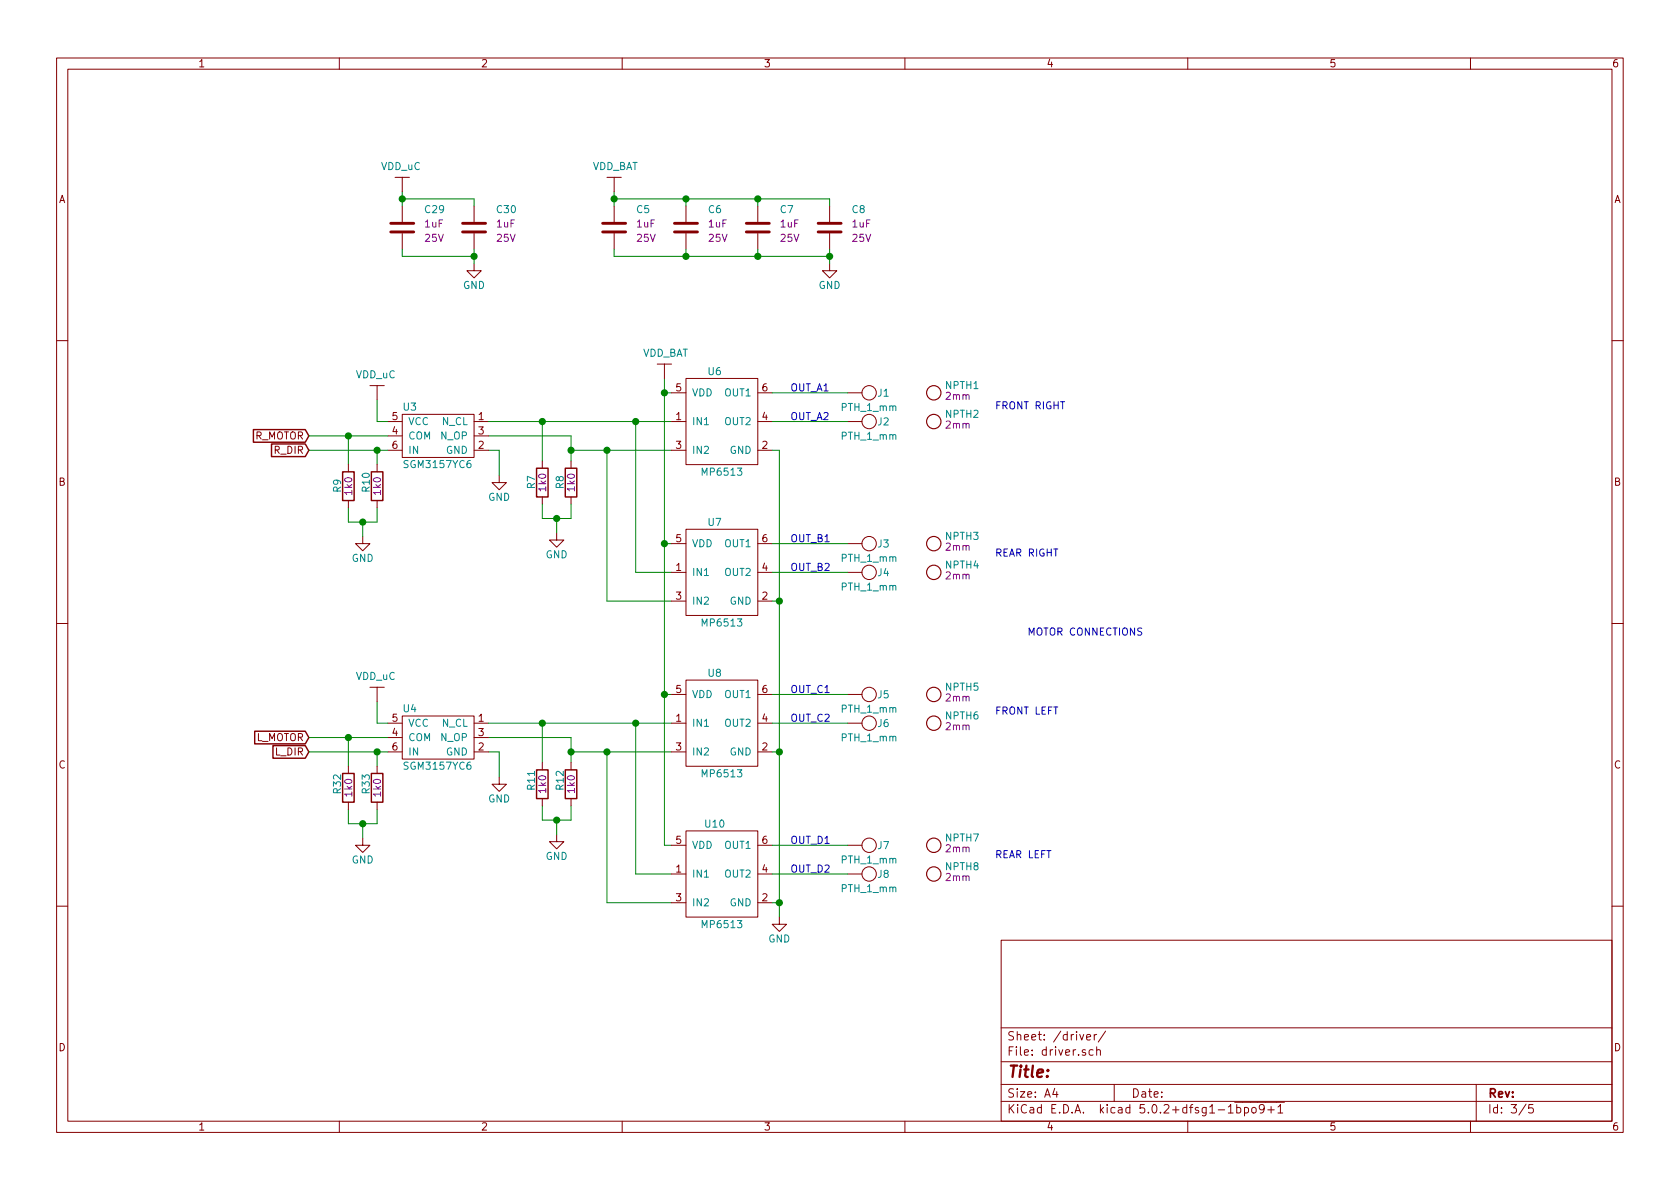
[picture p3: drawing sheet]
EESchema Schematic File Version 4
LIBS:nu.ai_motor_controller-cache
EELAYER 26 0
EELAYER END
$Descr A4 11693 8268
encoding utf-8
Sheet 3 5
Title ""
Date ""
Rev ""
Comp ""
Comment1 ""
Comment2 ""
Comment3 ""
Comment4 ""
$EndDescr
Wire Wire Line
	4675 5875 4625 5875
Wire Wire Line
	4625 5875 4625 4825
Wire Wire Line
	4675 4825 4625 4825
Connection ~ 4625 4825
Wire Wire Line
	4625 4825 4625 3775
Wire Wire Line
	4675 3775 4625 3775
Connection ~ 4625 3775
Wire Wire Line
	4625 3775 4625 2725
Wire Wire Line
	4675 2725 4625 2725
Connection ~ 4625 2725
Wire Wire Line
	4625 2725 4625 2625
Wire Wire Line
	5375 3125 5425 3125
Wire Wire Line
	5425 3125 5425 4175
Wire Wire Line
	5375 6275 5425 6275
Connection ~ 5425 6275
Wire Wire Line
	5425 6275 5425 6375
Wire Wire Line
	5375 5225 5425 5225
Connection ~ 5425 5225
Wire Wire Line
	5425 5225 5425 6275
Wire Wire Line
	5375 4175 5425 4175
Connection ~ 5425 4175
Wire Wire Line
	5425 4175 5425 5225
$Comp
L power:GND #PWR018
U 1 1
P 5425 6375
F 0 "#PWR018" H 5425 6125 50  0001 C CNN
F 1 "GND" H 5425 6225 50  0000 C CNN
F 2 "" H 5425 6375 50  0001 C CNN
F 3 "" H 5425 6375 50  0001 C CNN
	1    5425 6375
	1    0    0    -1  
$EndComp
Wire Wire Line
	4675 2925 4425 2925
Wire Wire Line
	4675 3975 4425 3975
Wire Wire Line
	4675 5025 4425 5025
Wire Wire Line
	4275 1425 4275 1375
$Comp
L custom:CL10B105KA8NNNC C7
U 1 1
P 5275 1575
F 0 "C7" H 5425 1675 50  0000 L BNN
F 1 "CL10B105KA8NNNC" H 4325 1125 50  0001 L BNN
F 2 "Capacitor_SMD:C_0603_1608Metric" H 4325 1025 50  0001 L BNN
F 3 "datasheets/CL10B105KA8NNNC.pdf" H 4325 925 50  0001 L BNN
F 4 "1uF" H 5425 1575 50  0000 L BNN "Capacitance"
F 5 "25V" H 5425 1475 50  0000 L BNN "Rating"
	1    5275 1575
	1    0    0    -1  
$EndComp
$Comp
L custom:CL10B105KA8NNNC C8
U 1 1
P 5775 1575
F 0 "C8" H 5925 1675 50  0000 L BNN
F 1 "CL10B105KA8NNNC" H 4825 1125 50  0001 L BNN
F 2 "Capacitor_SMD:C_0603_1608Metric" H 4825 1025 50  0001 L BNN
F 3 "datasheets/CL10B105KA8NNNC.pdf" H 4825 925 50  0001 L BNN
F 4 "1uF" H 5925 1575 50  0000 L BNN "Capacitance"
F 5 "25V" H 5925 1475 50  0000 L BNN "Rating"
	1    5775 1575
	1    0    0    -1  
$EndComp
$Comp
L custom:CL10B105KA8NNNC C5
U 1 1
P 4275 1575
F 0 "C5" H 4425 1675 50  0000 L BNN
F 1 "CL10B105KA8NNNC" H 3325 1125 50  0001 L BNN
F 2 "Capacitor_SMD:C_0603_1608Metric" H 3325 1025 50  0001 L BNN
F 3 "datasheets/CL10B105KA8NNNC.pdf" H 3325 925 50  0001 L BNN
F 4 "1uF" H 4425 1575 50  0000 L BNN "Capacitance"
F 5 "25V" H 4425 1475 50  0000 L BNN "Rating"
	1    4275 1575
	1    0    0    -1  
$EndComp
$Comp
L custom:CL10B105KA8NNNC C6
U 1 1
P 4775 1575
F 0 "C6" H 4925 1675 50  0000 L BNN
F 1 "CL10B105KA8NNNC" H 3825 1125 50  0001 L BNN
F 2 "Capacitor_SMD:C_0603_1608Metric" H 3825 1025 50  0001 L BNN
F 3 "datasheets/CL10B105KA8NNNC.pdf" H 3825 925 50  0001 L BNN
F 4 "1uF" H 4925 1575 50  0000 L BNN "Capacitance"
F 5 "25V" H 4925 1475 50  0000 L BNN "Rating"
	1    4775 1575
	1    0    0    -1  
$EndComp
Wire Wire Line
	4275 1375 4775 1375
Wire Wire Line
	5775 1375 5775 1425
Connection ~ 4275 1375
Wire Wire Line
	4275 1375 4275 1325
Wire Wire Line
	5275 1425 5275 1375
Connection ~ 5275 1375
Wire Wire Line
	5275 1375 5775 1375
Wire Wire Line
	4775 1425 4775 1375
Connection ~ 4775 1375
Wire Wire Line
	4775 1375 5275 1375
Wire Wire Line
	4275 1725 4275 1775
Wire Wire Line
	4275 1775 4775 1775
Wire Wire Line
	5775 1775 5775 1725
Wire Wire Line
	5275 1725 5275 1775
Connection ~ 5275 1775
Wire Wire Line
	5275 1775 5775 1775
Wire Wire Line
	4775 1725 4775 1775
Connection ~ 4775 1775
Wire Wire Line
	4775 1775 5275 1775
$Comp
L power:GND #PWR016
U 1 1
P 5775 1825
F 0 "#PWR016" H 5775 1575 50  0001 C CNN
F 1 "GND" H 5775 1675 50  0000 C CNN
F 2 "" H 5775 1825 50  0001 C CNN
F 3 "" H 5775 1825 50  0001 C CNN
	1    5775 1825
	1    0    0    -1  
$EndComp
Wire Wire Line
	5775 1825 5775 1775
Connection ~ 5775 1775
Wire Wire Line
	4425 3975 4425 2925
Wire Wire Line
	4225 4175 4675 4175
Wire Wire Line
	4225 3125 4675 3125
Wire Wire Line
	4425 6075 4425 5025
Wire Wire Line
	4225 6275 4225 5225
Wire Wire Line
	4425 6075 4675 6075
Wire Wire Line
	4225 6275 4675 6275
Wire Wire Line
	4225 5225 4675 5225
$Comp
L custom:VDD_BAT #PWR017
U 1 1
P 4625 2625
F 0 "#PWR017" H 4825 2675 50  0001 C CNN
F 1 "VDD_BAT" H 4475 2775 50  0000 L BNN
F 2 "" H 4625 2625 50  0001 C CNN
F 3 "" H 4625 2625 50  0001 C CNN
	1    4625 2625
	1    0    0    -1  
$EndComp
$Comp
L custom:VDD_BAT #PWR015
U 1 1
P 4275 1325
F 0 "#PWR015" H 4475 1375 50  0001 C CNN
F 1 "VDD_BAT" H 4125 1475 50  0000 L BNN
F 2 "" H 4275 1325 50  0001 C CNN
F 3 "" H 4275 1325 50  0001 C CNN
	1    4275 1325
	1    0    0    -1  
$EndComp
$Comp
L custom:MP6513 U6
U 1 1
P 5025 3025
F 0 "U6" H 4975 3475 50  0000 C CNN
F 1 "MP6513" H 5025 2775 50  0000 C CNN
F 2 "custom:TSOT23-6" H 5025 3025 50  0001 C CNN
F 3 "/home/dj/datasheets/MP6513.pdf" H 5025 3025 50  0001 C CNN
	1    5025 3025
	1    0    0    -1  
$EndComp
$Comp
L custom:MP6513 U7
U 1 1
P 5025 4075
F 0 "U7" H 4975 4525 50  0000 C CNN
F 1 "MP6513" H 5025 3825 50  0000 C CNN
F 2 "custom:TSOT23-6" H 5025 4075 50  0001 C CNN
F 3 "/home/dj/datasheets/MP6513.pdf" H 5025 4075 50  0001 C CNN
	1    5025 4075
	1    0    0    -1  
$EndComp
$Comp
L custom:MP6513 U8
U 1 1
P 5025 5125
F 0 "U8" H 4975 5575 50  0000 C CNN
F 1 "MP6513" H 5025 4875 50  0000 C CNN
F 2 "custom:TSOT23-6" H 5025 5125 50  0001 C CNN
F 3 "/home/dj/datasheets/MP6513.pdf" H 5025 5125 50  0001 C CNN
	1    5025 5125
	1    0    0    -1  
$EndComp
$Comp
L custom:MP6513 U10
U 1 1
P 5025 6175
F 0 "U10" H 4975 6625 50  0000 C CNN
F 1 "MP6513" H 5025 5925 50  0000 C CNN
F 2 "custom:TSOT23-6" H 5025 6175 50  0001 C CNN
F 3 "/home/dj/datasheets/MP6513.pdf" H 5025 6175 50  0001 C CNN
	1    5025 6175
	1    0    0    -1  
$EndComp
$Comp
L power:GND #PWR?
U 1 1
P 3875 3700
AR Path="/5C9FEF4F" Ref="#PWR?"  Part="1" 
AR Path="/5C10107F/5C9FEF4F" Ref="#PWR038"  Part="1" 
F 0 "#PWR038" H 3875 3450 50  0001 C CNN
F 1 "GND" H 3875 3550 50  0000 C CNN
F 2 "" H 3875 3700 50  0001 C CNN
F 3 "" H 3875 3700 50  0001 C CNN
	1    3875 3700
	1    0    0    -1  
$EndComp
Wire Wire Line
	3775 3600 3775 3500
Wire Wire Line
	3875 3600 3875 3700
Wire Wire Line
	3975 3500 3975 3600
Wire Wire Line
	3975 3600 3875 3600
Wire Wire Line
	3975 3200 3975 3125
Wire Wire Line
	3775 2925 3775 3200
Wire Wire Line
	3975 3025 3400 3025
Wire Wire Line
	3475 3125 3400 3125
Wire Wire Line
	2700 2925 2625 2925
Wire Wire Line
	2625 2925 2625 2775
Wire Wire Line
	2700 3025 2425 3025
Wire Wire Line
	2625 3225 2625 3125
Wire Wire Line
	2425 3025 2425 3225
Connection ~ 2625 3125
Wire Wire Line
	2625 3125 2700 3125
Connection ~ 2425 3025
$Comp
L custom:RC0603JR-071KL R?
U 1 1
P 3775 3350
AR Path="/5C9FEFC4" Ref="R?"  Part="1" 
AR Path="/5C10107F/5C9FEFC4" Ref="R7"  Part="1" 
F 0 "R7" V 3725 3300 50  0000 L BNN
F 1 "RC0603JR-071KL" H 3850 3275 50  0001 L BNN
F 2 "Resistor_SMD:R_0603_1608Metric" H 3850 3350 50  0001 L BNN
F 3 "~/datasheets/PYu-RC_Group_51_RoHS_L_10.pdf" H 3715 3360 50  0001 C CNN
F 4 "1k0" V 3775 3350 50  0000 C CNN "Resistance"
	1    3775 3350
	1    0    0    -1  
$EndComp
$Comp
L custom:RC0603JR-071KL R?
U 1 1
P 3975 3350
AR Path="/5C9FEFCC" Ref="R?"  Part="1" 
AR Path="/5C10107F/5C9FEFCC" Ref="R8"  Part="1" 
F 0 "R8" V 3925 3300 50  0000 L BNN
F 1 "RC0603JR-071KL" H 4050 3275 50  0001 L BNN
F 2 "Resistor_SMD:R_0603_1608Metric" H 4050 3350 50  0001 L BNN
F 3 "~/datasheets/PYu-RC_Group_51_RoHS_L_10.pdf" H 3915 3360 50  0001 C CNN
F 4 "1k0" V 3975 3350 50  0000 C CNN "Resistance"
	1    3975 3350
	1    0    0    -1  
$EndComp
$Comp
L custom:SGM3157YC6 U?
U 1 1
P 3050 3075
AR Path="/5C9FEFE3" Ref="U?"  Part="1" 
AR Path="/5C10107F/5C9FEFE3" Ref="U3"  Part="1" 
F 0 "U3" H 2800 3300 50  0000 L BNN
F 1 "SGM3157YC6" H 2800 2900 50  0000 L BNN
F 2 "Package_TO_SOT_SMD:SOT-23-6" H 2800 2775 50  0001 L BNN
F 3 "/home/dj/datasheets/SGM3157YC6.pdf" H 2800 2675 50  0001 L BNN
	1    3050 3075
	1    0    0    -1  
$EndComp
$Comp
L custom:VDD_uC #PWR?
U 1 1
P 2625 2775
AR Path="/5C3EC885/5C9FEFF1" Ref="#PWR?"  Part="1" 
AR Path="/5C9FEFF1" Ref="#PWR?"  Part="1" 
AR Path="/5C10107F/5C9FEFF1" Ref="#PWR027"  Part="1" 
F 0 "#PWR027" H 2825 2825 50  0001 C CNN
F 1 "VDD_uC" H 2475 2925 50  0000 L BNN
F 2 "" H 2625 2775 50  0001 C CNN
F 3 "" H 2625 2775 50  0001 C CNN
	1    2625 2775
	1    0    0    -1  
$EndComp
Connection ~ 3775 2925
Wire Wire Line
	4225 4175 4225 3125
Connection ~ 4225 3125
Connection ~ 4425 2925
Text GLabel 2150 3025 0    50   Input ~ 0
R_MOTOR
Text GLabel 2150 3125 0    50   Input ~ 0
R_DIR
$Comp
L power:GND #PWR?
U 1 1
P 2525 3725
AR Path="/5CAB469E" Ref="#PWR?"  Part="1" 
AR Path="/5C10107F/5CAB469E" Ref="#PWR039"  Part="1" 
F 0 "#PWR039" H 2525 3475 50  0001 C CNN
F 1 "GND" H 2525 3575 50  0000 C CNN
F 2 "" H 2525 3725 50  0001 C CNN
F 3 "" H 2525 3725 50  0001 C CNN
	1    2525 3725
	1    0    0    -1  
$EndComp
Wire Wire Line
	2425 3625 2425 3525
Wire Wire Line
	2525 3625 2525 3725
Wire Wire Line
	2625 3525 2625 3625
Wire Wire Line
	2625 3625 2525 3625
$Comp
L custom:RC0603JR-071KL R?
U 1 1
P 2425 3375
AR Path="/5CAB46AD" Ref="R?"  Part="1" 
AR Path="/5C10107F/5CAB46AD" Ref="R9"  Part="1" 
F 0 "R9" V 2375 3325 50  0000 L BNN
F 1 "RC0603JR-071KL" H 2500 3300 50  0001 L BNN
F 2 "Resistor_SMD:R_0603_1608Metric" H 2500 3375 50  0001 L BNN
F 3 "~/datasheets/PYu-RC_Group_51_RoHS_L_10.pdf" H 2365 3385 50  0001 C CNN
F 4 "1k0" V 2425 3375 50  0000 C CNN "Resistance"
	1    2425 3375
	1    0    0    -1  
$EndComp
$Comp
L custom:RC0603JR-071KL R?
U 1 1
P 2625 3375
AR Path="/5CAB46B5" Ref="R?"  Part="1" 
AR Path="/5C10107F/5CAB46B5" Ref="R10"  Part="1" 
F 0 "R10" V 2575 3325 50  0000 L BNN
F 1 "RC0603JR-071KL" H 2700 3300 50  0001 L BNN
F 2 "Resistor_SMD:R_0603_1608Metric" H 2700 3375 50  0001 L BNN
F 3 "~/datasheets/PYu-RC_Group_51_RoHS_L_10.pdf" H 2565 3385 50  0001 C CNN
F 4 "1k0" V 2625 3375 50  0000 C CNN "Resistance"
	1    2625 3375
	1    0    0    -1  
$EndComp
Connection ~ 2525 3625
Wire Wire Line
	2525 3625 2425 3625
$Comp
L power:GND #PWR?
U 1 1
P 3475 3300
AR Path="/5CAC5CF3" Ref="#PWR?"  Part="1" 
AR Path="/5C10107F/5CAC5CF3" Ref="#PWR032"  Part="1" 
F 0 "#PWR032" H 3475 3050 50  0001 C CNN
F 1 "GND" H 3475 3150 50  0000 C CNN
F 2 "" H 3475 3300 50  0001 C CNN
F 3 "" H 3475 3300 50  0001 C CNN
	1    3475 3300
	1    0    0    -1  
$EndComp
Wire Wire Line
	3475 3125 3475 3300
Wire Wire Line
	3775 2925 4425 2925
Connection ~ 3875 3600
Wire Wire Line
	3875 3600 3775 3600
Wire Wire Line
	3975 3125 4225 3125
Connection ~ 3975 3125
Wire Wire Line
	3975 3125 3975 3025
$Comp
L power:GND #PWR?
U 1 1
P 3875 5800
AR Path="/5CB049AE" Ref="#PWR?"  Part="1" 
AR Path="/5C10107F/5CB049AE" Ref="#PWR051"  Part="1" 
F 0 "#PWR051" H 3875 5550 50  0001 C CNN
F 1 "GND" H 3875 5650 50  0000 C CNN
F 2 "" H 3875 5800 50  0001 C CNN
F 3 "" H 3875 5800 50  0001 C CNN
	1    3875 5800
	1    0    0    -1  
$EndComp
Wire Wire Line
	3775 5700 3775 5600
Wire Wire Line
	3875 5700 3875 5800
Wire Wire Line
	3975 5600 3975 5700
Wire Wire Line
	3975 5700 3875 5700
Wire Wire Line
	3975 5300 3975 5225
Wire Wire Line
	3775 5025 3775 5300
Wire Wire Line
	3975 5125 3400 5125
Wire Wire Line
	3475 5225 3400 5225
Wire Wire Line
	2700 5025 2625 5025
Wire Wire Line
	2625 5025 2625 4875
Wire Wire Line
	2700 5125 2425 5125
Wire Wire Line
	2625 5325 2625 5225
Wire Wire Line
	2425 5125 2425 5325
Connection ~ 2625 5225
Wire Wire Line
	2625 5225 2700 5225
Connection ~ 2425 5125
$Comp
L custom:RC0603JR-071KL R?
U 1 1
P 3775 5450
AR Path="/5CB049C8" Ref="R?"  Part="1" 
AR Path="/5C10107F/5CB049C8" Ref="R11"  Part="1" 
F 0 "R11" V 3725 5400 50  0000 L BNN
F 1 "RC0603JR-071KL" H 3850 5375 50  0001 L BNN
F 2 "Resistor_SMD:R_0603_1608Metric" H 3850 5450 50  0001 L BNN
F 3 "~/datasheets/PYu-RC_Group_51_RoHS_L_10.pdf" H 3715 5460 50  0001 C CNN
F 4 "1k0" V 3775 5450 50  0000 C CNN "Resistance"
	1    3775 5450
	1    0    0    -1  
$EndComp
$Comp
L custom:RC0603JR-071KL R?
U 1 1
P 3975 5450
AR Path="/5CB049D0" Ref="R?"  Part="1" 
AR Path="/5C10107F/5CB049D0" Ref="R12"  Part="1" 
F 0 "R12" V 3925 5400 50  0000 L BNN
F 1 "RC0603JR-071KL" H 4050 5375 50  0001 L BNN
F 2 "Resistor_SMD:R_0603_1608Metric" H 4050 5450 50  0001 L BNN
F 3 "~/datasheets/PYu-RC_Group_51_RoHS_L_10.pdf" H 3915 5460 50  0001 C CNN
F 4 "1k0" V 3975 5450 50  0000 C CNN "Resistance"
	1    3975 5450
	1    0    0    -1  
$EndComp
$Comp
L custom:VDD_uC #PWR?
U 1 1
P 2625 4875
AR Path="/5C3EC885/5CB049DE" Ref="#PWR?"  Part="1" 
AR Path="/5CB049DE" Ref="#PWR?"  Part="1" 
AR Path="/5C10107F/5CB049DE" Ref="#PWR046"  Part="1" 
F 0 "#PWR046" H 2825 4925 50  0001 C CNN
F 1 "VDD_uC" H 2475 5025 50  0000 L BNN
F 2 "" H 2625 4875 50  0001 C CNN
F 3 "" H 2625 4875 50  0001 C CNN
	1    2625 4875
	1    0    0    -1  
$EndComp
Connection ~ 3775 5025
Text GLabel 2150 5125 0    50   Input ~ 0
L_MOTOR
Text GLabel 2150 5225 0    50   Input ~ 0
L_DIR
$Comp
L power:GND #PWR?
U 1 1
P 2525 5825
AR Path="/5CB049E7" Ref="#PWR?"  Part="1" 
AR Path="/5C10107F/5CB049E7" Ref="#PWR059"  Part="1" 
F 0 "#PWR059" H 2525 5575 50  0001 C CNN
F 1 "GND" H 2525 5675 50  0000 C CNN
F 2 "" H 2525 5825 50  0001 C CNN
F 3 "" H 2525 5825 50  0001 C CNN
	1    2525 5825
	1    0    0    -1  
$EndComp
Wire Wire Line
	2425 5725 2425 5625
Wire Wire Line
	2525 5725 2525 5825
Wire Wire Line
	2625 5625 2625 5725
Wire Wire Line
	2625 5725 2525 5725
$Comp
L custom:RC0603JR-071KL R?
U 1 1
P 2425 5475
AR Path="/5CB049F2" Ref="R?"  Part="1" 
AR Path="/5C10107F/5CB049F2" Ref="R32"  Part="1" 
F 0 "R32" V 2375 5425 50  0000 L BNN
F 1 "RC0603JR-071KL" H 2500 5400 50  0001 L BNN
F 2 "Resistor_SMD:R_0603_1608Metric" H 2500 5475 50  0001 L BNN
F 3 "~/datasheets/PYu-RC_Group_51_RoHS_L_10.pdf" H 2365 5485 50  0001 C CNN
F 4 "1k0" V 2425 5475 50  0000 C CNN "Resistance"
	1    2425 5475
	1    0    0    -1  
$EndComp
$Comp
L custom:RC0603JR-071KL R?
U 1 1
P 2625 5475
AR Path="/5CB049FA" Ref="R?"  Part="1" 
AR Path="/5C10107F/5CB049FA" Ref="R33"  Part="1" 
F 0 "R33" V 2575 5425 50  0000 L BNN
F 1 "RC0603JR-071KL" H 2700 5400 50  0001 L BNN
F 2 "Resistor_SMD:R_0603_1608Metric" H 2700 5475 50  0001 L BNN
F 3 "~/datasheets/PYu-RC_Group_51_RoHS_L_10.pdf" H 2565 5485 50  0001 C CNN
F 4 "1k0" V 2625 5475 50  0000 C CNN "Resistance"
	1    2625 5475
	1    0    0    -1  
$EndComp
Connection ~ 2525 5725
Wire Wire Line
	2525 5725 2425 5725
$Comp
L power:GND #PWR?
U 1 1
P 3475 5400
AR Path="/5CB04A03" Ref="#PWR?"  Part="1" 
AR Path="/5C10107F/5CB04A03" Ref="#PWR047"  Part="1" 
F 0 "#PWR047" H 3475 5150 50  0001 C CNN
F 1 "GND" H 3475 5250 50  0000 C CNN
F 2 "" H 3475 5400 50  0001 C CNN
F 3 "" H 3475 5400 50  0001 C CNN
	1    3475 5400
	1    0    0    -1  
$EndComp
Wire Wire Line
	3475 5225 3475 5400
Wire Wire Line
	3775 5025 4425 5025
Connection ~ 3875 5700
Wire Wire Line
	3875 5700 3775 5700
Wire Wire Line
	3975 5225 4225 5225
Connection ~ 3975 5225
Wire Wire Line
	3975 5225 3975 5125
$Comp
L custom:PTH_1_mm J?
U 1 1
P 6050 2725
AR Path="/5CB0D307" Ref="J?"  Part="1" 
AR Path="/5C10107F/5CB0D307" Ref="J1"  Part="1" 
F 0 "J1" H 6150 2725 50  0000 C CNN
F 1 "PTH_1_mm" H 6050 2625 50  0000 C CNN
F 2 "TestPoint:TestPoint_THTPad_D2.0mm_Drill1.0mm" H 6050 2725 50  0001 C CNN
F 3 "" H 6050 2725 50  0001 C CNN
	1    6050 2725
	1    0    0    -1  
$EndComp
$Comp
L custom:PTH_1_mm J?
U 1 1
P 6050 2925
AR Path="/5CB0D30E" Ref="J?"  Part="1" 
AR Path="/5C10107F/5CB0D30E" Ref="J2"  Part="1" 
F 0 "J2" H 6150 2925 50  0000 C CNN
F 1 "PTH_1_mm" H 6050 2825 50  0000 C CNN
F 2 "TestPoint:TestPoint_THTPad_D2.0mm_Drill1.0mm" H 6050 2925 50  0001 C CNN
F 3 "" H 6050 2925 50  0001 C CNN
	1    6050 2925
	1    0    0    -1  
$EndComp
$Comp
L custom:PTH_1_mm J?
U 1 1
P 6050 3775
AR Path="/5CB0D315" Ref="J?"  Part="1" 
AR Path="/5C10107F/5CB0D315" Ref="J3"  Part="1" 
F 0 "J3" H 6150 3775 50  0000 C CNN
F 1 "PTH_1_mm" H 6050 3675 50  0000 C CNN
F 2 "TestPoint:TestPoint_THTPad_D2.0mm_Drill1.0mm" H 6050 3775 50  0001 C CNN
F 3 "" H 6050 3775 50  0001 C CNN
	1    6050 3775
	1    0    0    -1  
$EndComp
$Comp
L custom:PTH_1_mm J?
U 1 1
P 6050 3975
AR Path="/5CB0D31C" Ref="J?"  Part="1" 
AR Path="/5C10107F/5CB0D31C" Ref="J4"  Part="1" 
F 0 "J4" H 6150 3975 50  0000 C CNN
F 1 "PTH_1_mm" H 6050 3875 50  0000 C CNN
F 2 "TestPoint:TestPoint_THTPad_D2.0mm_Drill1.0mm" H 6050 3975 50  0001 C CNN
F 3 "" H 6050 3975 50  0001 C CNN
	1    6050 3975
	1    0    0    -1  
$EndComp
$Comp
L custom:PTH_1_mm J?
U 1 1
P 6050 4825
AR Path="/5CB0D323" Ref="J?"  Part="1" 
AR Path="/5C10107F/5CB0D323" Ref="J5"  Part="1" 
F 0 "J5" H 6150 4825 50  0000 C CNN
F 1 "PTH_1_mm" H 6050 4725 50  0000 C CNN
F 2 "TestPoint:TestPoint_THTPad_D2.0mm_Drill1.0mm" H 6050 4825 50  0001 C CNN
F 3 "" H 6050 4825 50  0001 C CNN
	1    6050 4825
	1    0    0    -1  
$EndComp
$Comp
L custom:PTH_1_mm J?
U 1 1
P 6050 5025
AR Path="/5CB0D32A" Ref="J?"  Part="1" 
AR Path="/5C10107F/5CB0D32A" Ref="J6"  Part="1" 
F 0 "J6" H 6150 5025 50  0000 C CNN
F 1 "PTH_1_mm" H 6050 4925 50  0000 C CNN
F 2 "TestPoint:TestPoint_THTPad_D2.0mm_Drill1.0mm" H 6050 5025 50  0001 C CNN
F 3 "" H 6050 5025 50  0001 C CNN
	1    6050 5025
	1    0    0    -1  
$EndComp
$Comp
L custom:PTH_1_mm J?
U 1 1
P 6050 5875
AR Path="/5CB0D331" Ref="J?"  Part="1" 
AR Path="/5C10107F/5CB0D331" Ref="J7"  Part="1" 
F 0 "J7" H 6150 5875 50  0000 C CNN
F 1 "PTH_1_mm" H 6050 5775 50  0000 C CNN
F 2 "TestPoint:TestPoint_THTPad_D2.0mm_Drill1.0mm" H 6050 5875 50  0001 C CNN
F 3 "" H 6050 5875 50  0001 C CNN
	1    6050 5875
	1    0    0    -1  
$EndComp
$Comp
L custom:PTH_1_mm J?
U 1 1
P 6050 6075
AR Path="/5CB0D338" Ref="J?"  Part="1" 
AR Path="/5C10107F/5CB0D338" Ref="J8"  Part="1" 
F 0 "J8" H 6150 6075 50  0000 C CNN
F 1 "PTH_1_mm" H 6050 5975 50  0000 C CNN
F 2 "TestPoint:TestPoint_THTPad_D2.0mm_Drill1.0mm" H 6050 6075 50  0001 C CNN
F 3 "" H 6050 6075 50  0001 C CNN
	1    6050 6075
	1    0    0    -1  
$EndComp
Text Notes 5500 2725 0    50   ~ 0
OUT_A1
Text Notes 5500 2925 0    50   ~ 0
OUT_A2
Text Notes 5500 3775 0    50   ~ 0
OUT_B1
Text Notes 5500 3975 0    50   ~ 0
OUT_B2
Text Notes 5500 4825 0    50   ~ 0
OUT_C1
Text Notes 5500 5025 0    50   ~ 0
OUT_C2
Text Notes 5500 5875 0    50   ~ 0
OUT_D1
Text Notes 5500 6075 0    50   ~ 0
OUT_D2
Connection ~ 4225 5225
Connection ~ 4425 5025
$Comp
L custom:NPTH_2mm NPTH1
U 1 1
P 6500 2725
F 0 "NPTH1" H 6575 2750 50  0000 L BNN
F 1 "NPTH_2mm" H 6500 2325 50  0001 L BNN
F 2 "custom:NPTH_2mm" H 6500 2225 50  0001 L BNN
F 3 "" H 6500 2925 50  0001 L BNN
F 4 "2mm" H 6575 2675 50  0000 L BNN "SIZE"
	1    6500 2725
	1    0    0    -1  
$EndComp
$Comp
L custom:NPTH_2mm NPTH2
U 1 1
P 6500 2925
F 0 "NPTH2" H 6575 2950 50  0000 L BNN
F 1 "NPTH_2mm" H 6500 2525 50  0001 L BNN
F 2 "custom:NPTH_2mm" H 6500 2425 50  0001 L BNN
F 3 "" H 6500 3125 50  0001 L BNN
F 4 "2mm" H 6575 2875 50  0000 L BNN "SIZE"
	1    6500 2925
	1    0    0    -1  
$EndComp
$Comp
L custom:NPTH_2mm NPTH3
U 1 1
P 6500 3775
F 0 "NPTH3" H 6575 3800 50  0000 L BNN
F 1 "NPTH_2mm" H 6500 3375 50  0001 L BNN
F 2 "custom:NPTH_2mm" H 6500 3275 50  0001 L BNN
F 3 "" H 6500 3975 50  0001 L BNN
F 4 "2mm" H 6575 3725 50  0000 L BNN "SIZE"
	1    6500 3775
	1    0    0    -1  
$EndComp
$Comp
L custom:NPTH_2mm NPTH4
U 1 1
P 6500 3975
F 0 "NPTH4" H 6575 4000 50  0000 L BNN
F 1 "NPTH_2mm" H 6500 3575 50  0001 L BNN
F 2 "custom:NPTH_2mm" H 6500 3475 50  0001 L BNN
F 3 "" H 6500 4175 50  0001 L BNN
F 4 "2mm" H 6575 3925 50  0000 L BNN "SIZE"
	1    6500 3975
	1    0    0    -1  
$EndComp
$Comp
L custom:NPTH_2mm NPTH5
U 1 1
P 6500 4825
F 0 "NPTH5" H 6575 4850 50  0000 L BNN
F 1 "NPTH_2mm" H 6500 4425 50  0001 L BNN
F 2 "custom:NPTH_2mm" H 6500 4325 50  0001 L BNN
F 3 "" H 6500 5025 50  0001 L BNN
F 4 "2mm" H 6575 4775 50  0000 L BNN "SIZE"
	1    6500 4825
	1    0    0    -1  
$EndComp
$Comp
L custom:NPTH_2mm NPTH6
U 1 1
P 6500 5025
F 0 "NPTH6" H 6575 5050 50  0000 L BNN
F 1 "NPTH_2mm" H 6500 4625 50  0001 L BNN
F 2 "custom:NPTH_2mm" H 6500 4525 50  0001 L BNN
F 3 "" H 6500 5225 50  0001 L BNN
F 4 "2mm" H 6575 4975 50  0000 L BNN "SIZE"
	1    6500 5025
	1    0    0    -1  
$EndComp
$Comp
L custom:NPTH_2mm NPTH7
U 1 1
P 6500 5875
F 0 "NPTH7" H 6575 5900 50  0000 L BNN
F 1 "NPTH_2mm" H 6500 5475 50  0001 L BNN
F 2 "custom:NPTH_2mm" H 6500 5375 50  0001 L BNN
F 3 "" H 6500 6075 50  0001 L BNN
F 4 "2mm" H 6575 5825 50  0000 L BNN "SIZE"
	1    6500 5875
	1    0    0    -1  
$EndComp
$Comp
L custom:NPTH_2mm NPTH8
U 1 1
P 6500 6075
F 0 "NPTH8" H 6575 6100 50  0000 L BNN
F 1 "NPTH_2mm" H 6500 5675 50  0001 L BNN
F 2 "custom:NPTH_2mm" H 6500 5575 50  0001 L BNN
F 3 "" H 6500 6275 50  0001 L BNN
F 4 "2mm" H 6575 6025 50  0000 L BNN "SIZE"
	1    6500 6075
	1    0    0    -1  
$EndComp
Wire Wire Line
	2800 1425 2800 1375
$Comp
L custom:CL10B105KA8NNNC C29
U 1 1
P 2800 1575
F 0 "C29" H 2950 1675 50  0000 L BNN
F 1 "CL10B105KA8NNNC" H 1850 1125 50  0001 L BNN
F 2 "Capacitor_SMD:C_0603_1608Metric" H 1850 1025 50  0001 L BNN
F 3 "datasheets/CL10B105KA8NNNC.pdf" H 1850 925 50  0001 L BNN
F 4 "1uF" H 2950 1575 50  0000 L BNN "Capacitance"
F 5 "25V" H 2950 1475 50  0000 L BNN "Rating"
	1    2800 1575
	1    0    0    -1  
$EndComp
$Comp
L custom:CL10B105KA8NNNC C30
U 1 1
P 3300 1575
F 0 "C30" H 3450 1675 50  0000 L BNN
F 1 "CL10B105KA8NNNC" H 2350 1125 50  0001 L BNN
F 2 "Capacitor_SMD:C_0603_1608Metric" H 2350 1025 50  0001 L BNN
F 3 "datasheets/CL10B105KA8NNNC.pdf" H 2350 925 50  0001 L BNN
F 4 "1uF" H 3450 1575 50  0000 L BNN "Capacitance"
F 5 "25V" H 3450 1475 50  0000 L BNN "Rating"
	1    3300 1575
	1    0    0    -1  
$EndComp
Wire Wire Line
	2800 1375 3300 1375
Connection ~ 2800 1375
Wire Wire Line
	2800 1375 2800 1325
Wire Wire Line
	3300 1425 3300 1375
Wire Wire Line
	2800 1725 2800 1775
Wire Wire Line
	2800 1775 3300 1775
Wire Wire Line
	3300 1725 3300 1775
$Comp
L power:GND #PWR087
U 1 1
P 3300 1825
F 0 "#PWR087" H 3300 1575 50  0001 C CNN
F 1 "GND" H 3300 1675 50  0000 C CNN
F 2 "" H 3300 1825 50  0001 C CNN
F 3 "" H 3300 1825 50  0001 C CNN
	1    3300 1825
	1    0    0    -1  
$EndComp
Wire Wire Line
	3300 1825 3300 1775
$Comp
L custom:VDD_uC #PWR?
U 1 1
P 2800 1325
AR Path="/5C3EC885/5C5CE188" Ref="#PWR?"  Part="1" 
AR Path="/5C5CE188" Ref="#PWR?"  Part="1" 
AR Path="/5C10107F/5C5CE188" Ref="#PWR086"  Part="1" 
F 0 "#PWR086" H 3000 1375 50  0001 C CNN
F 1 "VDD_uC" H 2650 1475 50  0000 L BNN
F 2 "" H 2800 1325 50  0001 C CNN
F 3 "" H 2800 1325 50  0001 C CNN
	1    2800 1325
	1    0    0    -1  
$EndComp
Connection ~ 3300 1775
Text Notes 7150 4425 0    50   ~ 0
MOTOR CONNECTIONS
Text Notes 6925 2850 0    50   ~ 0
FRONT RIGHT
Text Notes 6925 3875 0    50   ~ 0
REAR RIGHT
Text Notes 6925 4975 0    50   ~ 0
FRONT LEFT
Text Notes 6925 5975 0    50   ~ 0
REAR LEFT
Wire Wire Line
	5375 2725 5900 2725
Wire Wire Line
	5375 2925 5900 2925
Wire Wire Line
	5375 3775 5900 3775
Wire Wire Line
	5375 3975 5900 3975
Wire Wire Line
	5375 4825 5900 4825
Wire Wire Line
	5375 5025 5900 5025
Wire Wire Line
	5375 5875 5900 5875
Wire Wire Line
	5375 6075 5900 6075
Wire Wire Line
	3400 2925 3775 2925
$Comp
L custom:SGM3157YC6 U?
U 1 1
P 3050 5175
AR Path="/5CB049D7" Ref="U?"  Part="1" 
AR Path="/5C10107F/5CB049D7" Ref="U4"  Part="1" 
F 0 "U4" H 2800 5400 50  0000 L BNN
F 1 "SGM3157YC6" H 2800 5000 50  0000 L BNN
F 2 "Package_TO_SOT_SMD:SOT-23-6" H 2800 4875 50  0001 L BNN
F 3 "/home/dj/datasheets/SGM3157YC6.pdf" H 2800 4775 50  0001 L BNN
	1    3050 5175
	1    0    0    -1  
$EndComp
Wire Wire Line
	3400 5025 3775 5025
Wire Wire Line
	2150 3025 2425 3025
Wire Wire Line
	2150 3125 2625 3125
Wire Wire Line
	2150 5125 2425 5125
Wire Wire Line
	2150 5225 2625 5225
$EndSCHEMATC
